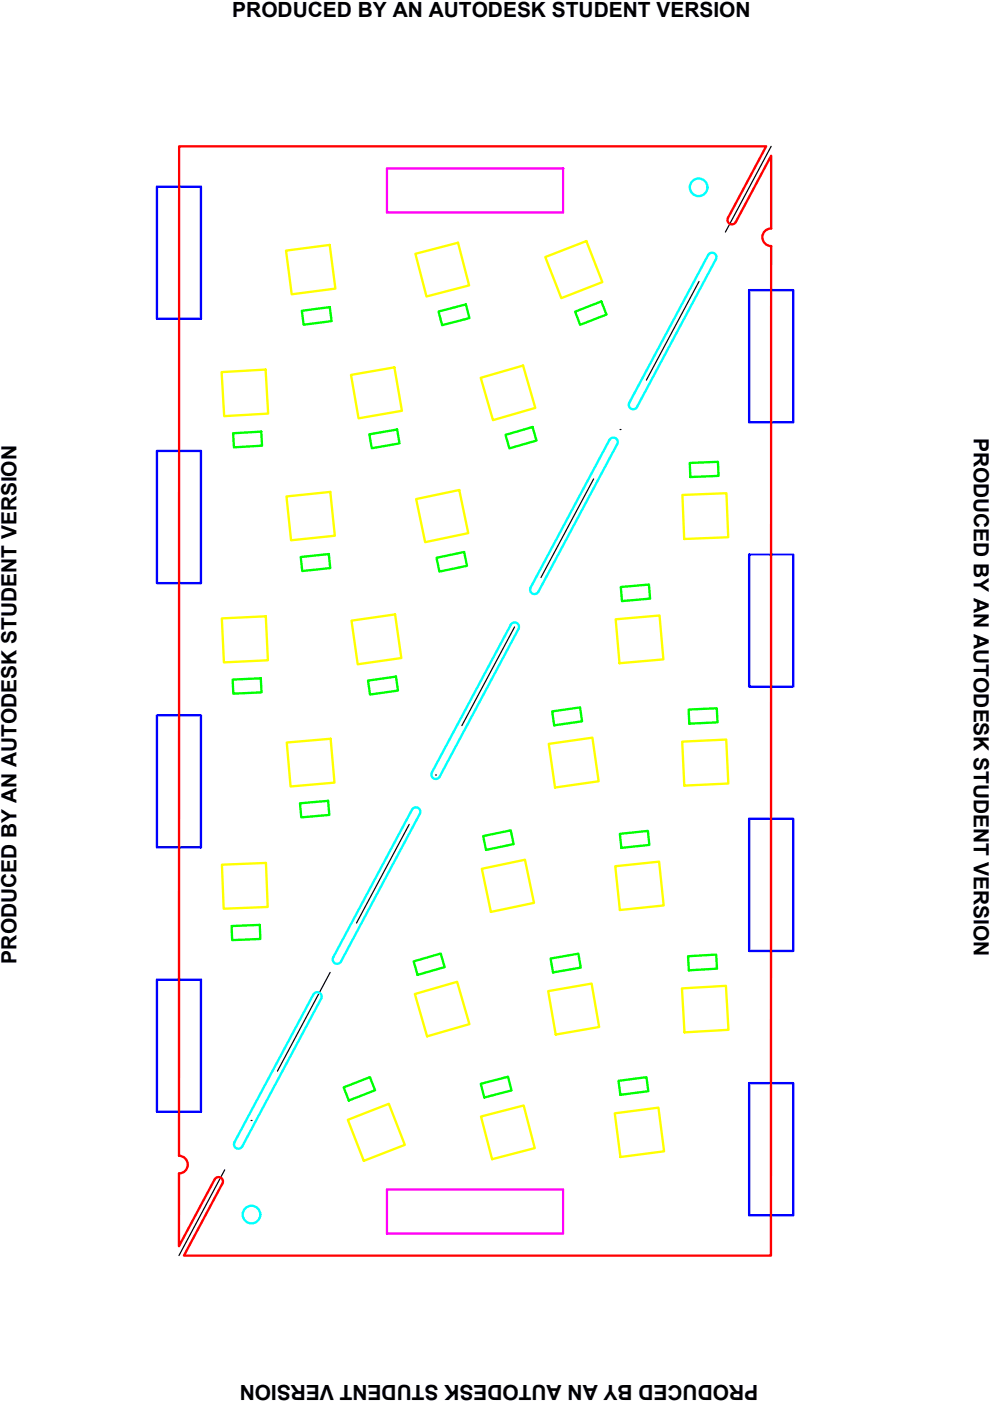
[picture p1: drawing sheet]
<svg xmlns="http://www.w3.org/2000/svg" width="210mm" height="297mm" viewBox="0 0 210 297" stroke-linecap="round" stroke-linejoin="round" font-family="sans-serif">
<!-- layer: 0 -->
<path d="M163.5 31l-9.7 18.2M148.2 59.7l-11.2 20.9M131.5 91.1h.1M125.9 101.5l-11.2 21M109.1 132.9l-11.2 20.9M86.8 174.8l-11.2 20.9M92.3 164.3h.1M70 206.2l-11.2 20.9M53.2 237.6h.1M47.6 248l-9.7 18.2" fill="none" stroke="#000" stroke-width=".25"/>
<!-- layer: drill -->
<g fill="none" stroke="#0ff" stroke-width=".5">
<path d="M150.1 54.1a.94 .94 0 0 1 1.3-.4 .94 .94 0 0 1 .4 1.3l-16.7 31.3a.94 .94 0 0 1-1.3 .4 .94 .94 0 0 1-.4-1.3l16.7-31.3M112.5 124.6a.94 .94 0 0 0 .4 1.2 .94 .94 0 0 0 1.2-.3l16.8-31.3a.93 .93 0 0 0-.4-1.3 .93 .93 0 0 0-1.3 .4l-16.7 31.3M87.6 171.4a.93 .93 0 0 1 1.2 0 .93 .93 0 0 1 .2 1.1l-16.7 31.4a.94 .94 0 0 1-1.3 .3 .94 .94 0 0 1-.4-1.2zM91.6 163.8a.94 .94 0 0 0 .4 1.2 .94 .94 0 0 0 1.2-.3l16.7-31.3a.94 .94 0 0 0-.3-1.3 .94 .94 0 0 0-1.3 .4l-16.7 31.3M68.1 211.7a.94 .94 0 0 0-.4-1.2 .94 .94 0 0 0-1.3 .4l-16.7 31.3a.94 .94 0 0 0 .4 1.2 .94 .94 0 0 0 1.3-.3l16.7-31.4"/>
<circle cx="148.1" cy="39.7" r="1.87"/>
<circle cx="53.3" cy="257.5" r="1.87"/>
</g>
<!-- layer: led -->
<g fill="none" stroke="#ff0" stroke-width=".5">
<path d="M60.6 53.1l9.3-1.2 1.2 9.3-9.3 1.2zM88.1 53.8l9-2.3 2.4 9-9.1 2.4zM115.6 54.5l8.7-3.4 3.4 8.7-8.7 3.4zM47 78.9l9.3-.5 .6 9.3-9.4 .5zM74.4 79.5l9.2-1.6 1.6 9.2-9.2 1.6zM101.9 80.1l9-2.6 2.6 9-9 2.6zM60.7 105.3l9.3-1 1 9.3-9.3 1zM88.2 105.8l9.2-1.9 1.9 9.1-9.2 2zM144.7 104.9l9.3-.3 .4 9.3-9.3 .4zM47 131.1l9.4-.4 .4 9.3-9.3 .4zM74.5 131.6l9.3-1.3 1.3 9.2-9.3 1.3zM130.5 131.3l9.3-.8 .9 9.3-9.4 .8z"/>
<path d="M60.8 157.4l9.3-.8 .8 9.3-9.3 .8zM116.4 157.7l9.2-1.3 1.3 9.2-9.2 1.4zM144.6 157.2l9.4-.4 .4 9.3-9.3 .5zM47.1 183.3l9.3-.3 .4 9.3-9.4 .4zM102.2 184.2l9.1-1.9 1.9 9.1-9.1 1.9zM130.5 183.7l9.2-1 1 9.3-9.3 .9zM88 210.8l8.9-2.6 2.6 8.9-8.9 2.6zM116.2 210.1l9.2-1.6 1.6 9.2-9.2 1.6zM144.6 209.6l9.3-.6 .6 9.3-9.4 .6zM73.7 237.4l8.7-3.4 3.4 8.7-8.7 3.4zM102 236.7l9-2.3 2.4 9-9.1 2.4zM130.3 236l9.3-1.2 1.2 9.3-9.3 1.2z"/>
</g>
<!-- layer: capacitors -->
<g fill="none" stroke="#0f0" stroke-width=".5">
<path d="M64 65.9l5.9-.8 .4 3-5.9 .8zM93 66l5.8-1.5 .7 2.9-5.8 1.5zM121.9 66.1l5.6-2.2 1.1 2.8-5.6 2.2zM49.4 91.9l6-.4 .2 3-6 .3zM78.3 92.1l5.9-1 .5 2.9-5.9 1zM107.2 92.2l5.7-1.7 .8 2.9-5.7 1.7zM146.3 98.2l5.9-.3 .1 3-5.9 .2zM63.8 118.1l5.9-.6 .3 2.9-5.9 .7zM92.6 118.3l5.8-1.3 .6 3-5.8 1.2zM131.6 124.5l6-.6 .2 3-5.9 .5zM49.3 144.1l6-.3 .1 3-5.9 .3zM78 144.3l6-.8 .4 2.9-5.9 .9z"/>
<path d="M117.1 150.8l5.9-.8 .4 2.9-5.9 .9zM146 150.4l6-.2 .1 2.9-6 .3zM63.6 170.3l6-.5 .2 3-5.9 .5zM102.4 177.3l5.9-1.2 .6 2.9-5.9 1.2zM131.4 176.8l6-.6 .3 2.9-6 .7zM49.1 196.3l6-.2 .1 3-6 .2zM87.7 203.8l5.7-1.6 .9 2.8-5.8 1.7zM116.7 203.2l5.9-1 .5 3-5.8 1zM145.9 202.7l5.9-.3 .2 3-6 .3zM72.9 230.5l5.5-2.1 1.1 2.8-5.5 2.1zM101.9 229.8l5.8-1.5 .8 2.9-5.8 1.5zM131.1 229.2l6-.8 .4 3-6 .7z"/>
</g>
<!-- layer: connectors -->
<path d="M82 35.7h37.4v9.3h-37.4zM82 252.2h37.4v9.3h-37.4z" fill="none" stroke="#f0f" stroke-width=".5"/>
<!-- layer: joints -->
<path d="M33.3 39.6h9.3v28h-9.3zM158.8 61.5h9.4v28h-9.4zM33.3 95.6h9.3v28h-9.3zM158.8 117.6h9.4v28h-9.4zM33.3 151.7h9.3v28h-9.3zM158.8 173.6h9.4v28h-9.4zM33.3 207.7h9.3v28h-9.3zM158.8 229.6h9.4v28.1h-9.4z" fill="none" stroke="#00f" stroke-width=".5"/>
<!-- layer: border -->
<path d="M154.4 46.2a.94 .94 0 0 0 .3 1.3 .94 .94 0 0 0 1.3-.4l7.5-14.1v15.4a1.87 1.87 0 0 0-1.9 1.9 1.87 1.87 0 0 0 1.9 1.9v214h-124.5l8.1-15.3a.93 .93 0 0 0-.3-1.2 .93 .93 0 0 0-1.3 .4l-7.6 14.1 .1-15.4a1.87 1.87 0 0 0 1.8-1.9 1.87 1.87 0 0 0-1.9-1.8l.1-214.1h124.4l-8.1 15.2" fill="none" stroke="#f00" stroke-width=".5"/>
<g font-size="4.4">
<text x="49.3" y="3.5">PRODUCED BY AN AUTODESK STUDENT VERSION</text>
<text x="206.5" y="92.8" transform="rotate(90 206.5 92.8)">PRODUCED BY AN AUTODESK STUDENT VERSION</text>
<text x="3.5" y="204.3" transform="rotate(-90 3.5 204.3)">PRODUCED BY AN AUTODESK STUDENT VERSION</text>
<text x="160.7" y="293.6" transform="rotate(-180 160.7 293.6)">PRODUCED BY AN AUTODESK STUDENT VERSION</text>
</g>
</svg>
